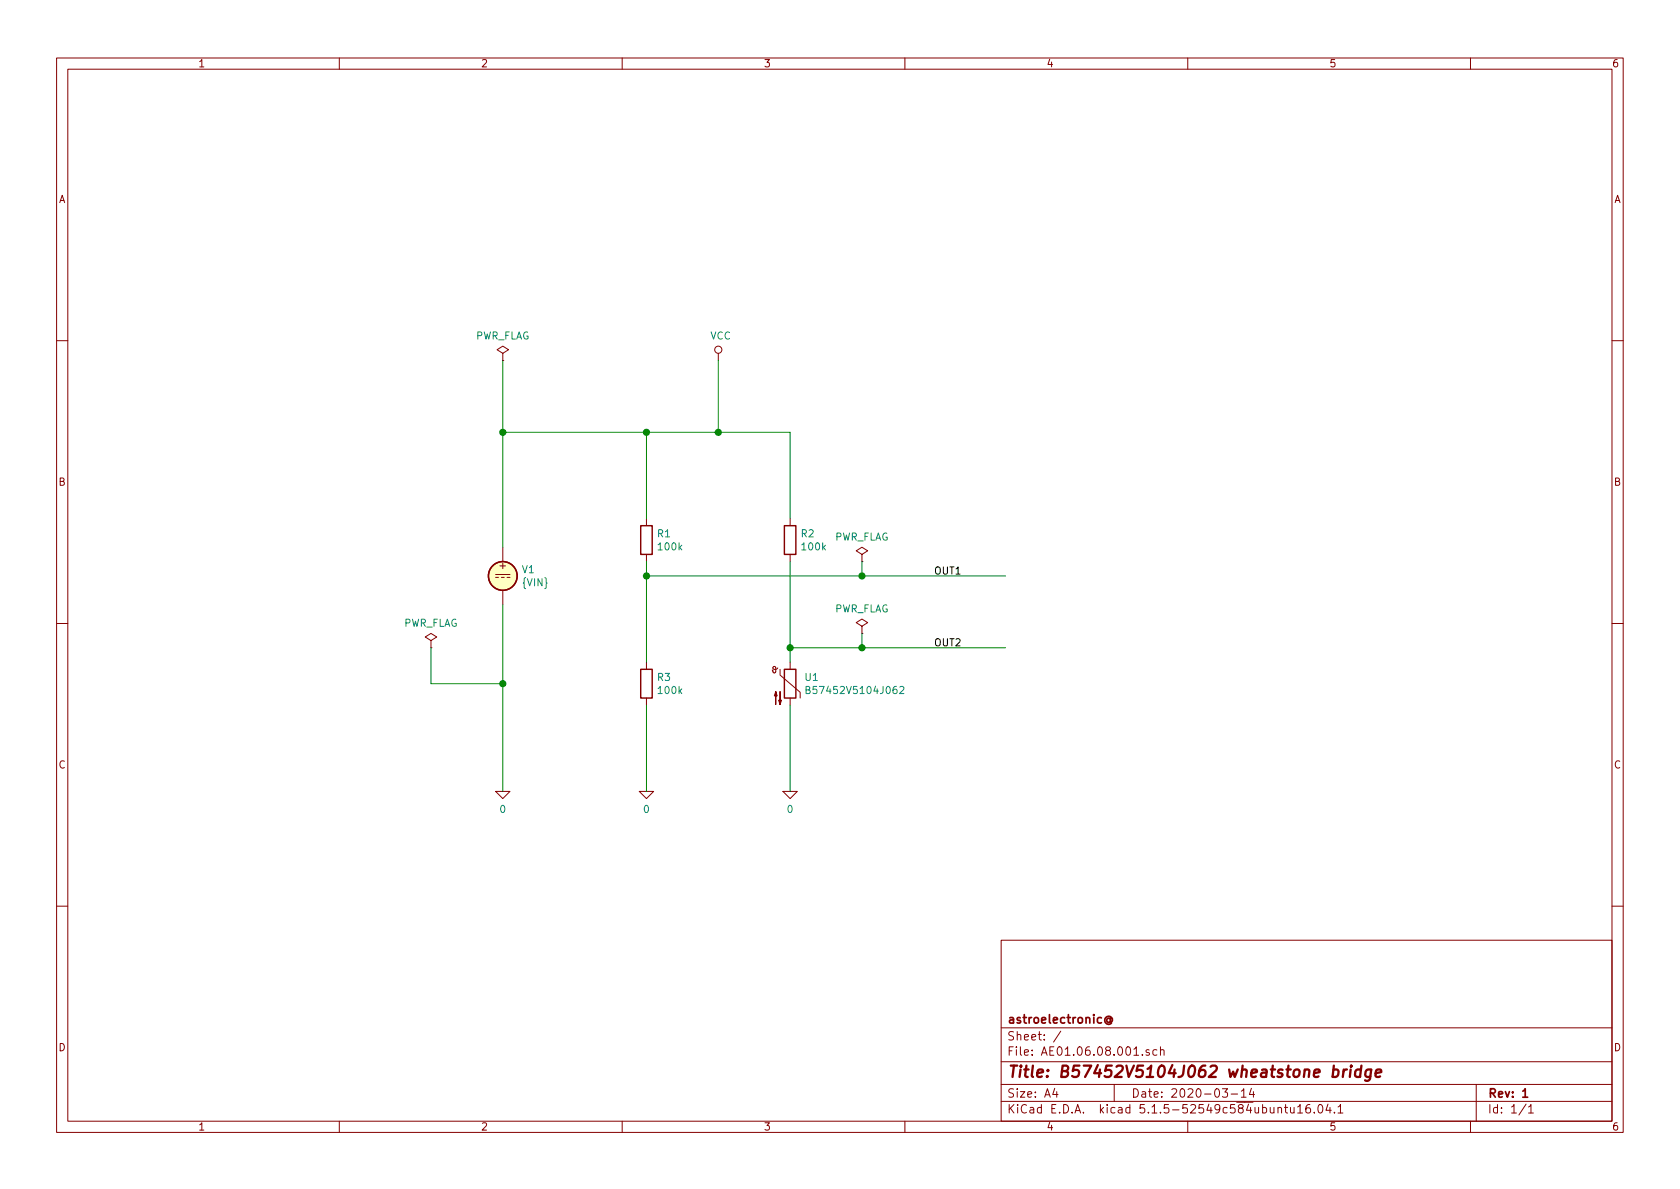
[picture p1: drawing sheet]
EESchema Schematic File Version 4
EELAYER 30 0
EELAYER END
$Descr A4 11693 8268
encoding utf-8
Sheet 1 1
Title "B57452V5104J062 wheatstone bridge"
Date "2020-03-14"
Rev "1"
Comp "astroelectronic@"
Comment1 ""
Comment2 ""
Comment3 ""
Comment4 ""
$EndDescr
$Comp
L Device:Thermistor_NTC U1
U 1 1
P 5500 4750
F 0 "U1" H 5597 4796 50  0000 L CNN
F 1 "B57452V5104J062" H 5597 4705 50  0000 L CNN
F 2 "" H 5500 4800 50  0001 C CNN
F 3 "~" H 5500 4800 50  0001 C CNN
F 4 "X" H 5500 4750 50  0001 C CNN "Spice_Primitive"
F 5 "B57452V5104J062" H 5500 4750 50  0001 C CNN "Spice_Model"
F 6 "Y" H 5500 4750 50  0001 C CNN "Spice_Netlist_Enabled"
F 7 "models/ntc_20130313.lib" H 5500 4750 50  0001 C CNN "Spice_Lib_File"
	1    5500 4750
	1    0    0    -1  
$EndComp
Wire Wire Line
	5500 5500 5500 4900
$Comp
L pspice:0 #GND02
U 1 1
P 5500 5500
F 0 "#GND02" H 5500 5400 50  0001 C CNN
F 1 "0" H 5500 5377 50  0000 C CNN
F 2 "" H 5500 5500 50  0001 C CNN
F 3 "~" H 5500 5500 50  0001 C CNN
	1    5500 5500
	1    0    0    -1  
$EndComp
$Comp
L Device:R R2
U 1 1
P 5500 3750
F 0 "R2" H 5570 3796 50  0000 L CNN
F 1 "100k" H 5570 3705 50  0000 L CNN
F 2 "" V 5430 3750 50  0001 C CNN
F 3 "~" H 5500 3750 50  0001 C CNN
F 4 "R" H 5500 3750 50  0001 C CNN "Spice_Primitive"
F 5 "100k" H 5500 3750 50  0001 C CNN "Spice_Model"
F 6 "Y" H 5500 3750 50  0001 C CNN "Spice_Netlist_Enabled"
	1    5500 3750
	1    0    0    -1  
$EndComp
$Comp
L Device:R R3
U 1 1
P 4500 4750
F 0 "R3" H 4570 4796 50  0000 L CNN
F 1 "100k" H 4570 4705 50  0000 L CNN
F 2 "" V 4430 4750 50  0001 C CNN
F 3 "~" H 4500 4750 50  0001 C CNN
F 4 "R" H 4500 4750 50  0001 C CNN "Spice_Primitive"
F 5 "100k" H 4500 4750 50  0001 C CNN "Spice_Model"
F 6 "Y" H 4500 4750 50  0001 C CNN "Spice_Netlist_Enabled"
	1    4500 4750
	1    0    0    -1  
$EndComp
$Comp
L Device:R R1
U 1 1
P 4500 3750
F 0 "R1" H 4570 3796 50  0000 L CNN
F 1 "100k" H 4570 3705 50  0000 L CNN
F 2 "" V 4430 3750 50  0001 C CNN
F 3 "~" H 4500 3750 50  0001 C CNN
F 4 "R" H 4500 3750 50  0001 C CNN "Spice_Primitive"
F 5 "100k" H 4500 3750 50  0001 C CNN "Spice_Model"
F 6 "Y" H 4500 3750 50  0001 C CNN "Spice_Netlist_Enabled"
	1    4500 3750
	1    0    0    -1  
$EndComp
Wire Wire Line
	4500 5500 4500 4900
$Comp
L pspice:0 #GND01
U 1 1
P 4500 5500
F 0 "#GND01" H 4500 5400 50  0001 C CNN
F 1 "0" H 4500 5377 50  0000 C CNN
F 2 "" H 4500 5500 50  0001 C CNN
F 3 "~" H 4500 5500 50  0001 C CNN
	1    4500 5500
	1    0    0    -1  
$EndComp
Wire Wire Line
	4500 4600 4500 4000
Wire Wire Line
	5500 4600 5500 4500
Wire Wire Line
	4500 3600 4500 3000
Wire Wire Line
	4500 3000 5000 3000
Wire Wire Line
	5500 3000 5500 3600
Wire Wire Line
	5000 3000 5000 2500
Connection ~ 5000 3000
Wire Wire Line
	5000 3000 5500 3000
$Comp
L power:VCC #PWR01
U 1 1
P 5000 2500
F 0 "#PWR01" H 5000 2350 50  0001 C CNN
F 1 "VCC" H 5017 2673 50  0000 C CNN
F 2 "" H 5000 2500 50  0001 C CNN
F 3 "" H 5000 2500 50  0001 C CNN
	1    5000 2500
	1    0    0    -1  
$EndComp
Wire Wire Line
	4500 4000 6000 4000
Connection ~ 4500 4000
Wire Wire Line
	4500 4000 4500 3900
Wire Wire Line
	5500 4500 6000 4500
Connection ~ 5500 4500
Wire Wire Line
	5500 4500 5500 3900
Text Label 6500 4000 0    50   ~ 0
OUT1
Text Label 6500 4500 0    50   ~ 0
OUT2
$Comp
L pspice:0 #GND03
U 1 1
P 3500 5500
F 0 "#GND03" H 3500 5400 50  0001 C CNN
F 1 "0" H 3500 5377 50  0000 C CNN
F 2 "" H 3500 5500 50  0001 C CNN
F 3 "~" H 3500 5500 50  0001 C CNN
	1    3500 5500
	1    0    0    -1  
$EndComp
$Comp
L power:PWR_FLAG #FLG01
U 1 1
P 3500 2500
F 0 "#FLG01" H 3500 2575 50  0001 C CNN
F 1 "PWR_FLAG" H 3500 2673 50  0000 C CNN
F 2 "" H 3500 2500 50  0001 C CNN
F 3 "~" H 3500 2500 50  0001 C CNN
	1    3500 2500
	1    0    0    -1  
$EndComp
$Comp
L power:PWR_FLAG #FLG02
U 1 1
P 3000 4500
F 0 "#FLG02" H 3000 4575 50  0001 C CNN
F 1 "PWR_FLAG" H 3000 4673 50  0000 C CNN
F 2 "" H 3000 4500 50  0001 C CNN
F 3 "~" H 3000 4500 50  0001 C CNN
	1    3000 4500
	1    0    0    -1  
$EndComp
$Comp
L power:PWR_FLAG #FLG03
U 1 1
P 6000 3900
F 0 "#FLG03" H 6000 3975 50  0001 C CNN
F 1 "PWR_FLAG" H 6000 4073 50  0000 C CNN
F 2 "" H 6000 3900 50  0001 C CNN
F 3 "~" H 6000 3900 50  0001 C CNN
	1    6000 3900
	1    0    0    -1  
$EndComp
$Comp
L power:PWR_FLAG #FLG04
U 1 1
P 6000 4400
F 0 "#FLG04" H 6000 4475 50  0001 C CNN
F 1 "PWR_FLAG" H 6000 4573 50  0000 C CNN
F 2 "" H 6000 4400 50  0001 C CNN
F 3 "~" H 6000 4400 50  0001 C CNN
	1    6000 4400
	1    0    0    -1  
$EndComp
Wire Wire Line
	6000 4500 6000 4400
Connection ~ 6000 4500
Wire Wire Line
	6000 4500 7000 4500
Wire Wire Line
	6000 4000 6000 3900
Connection ~ 6000 4000
Wire Wire Line
	6000 4000 7000 4000
$Comp
L Simulation_SPICE:VDC V1
U 1 1
P 3500 4000
F 0 "V1" H 3630 4046 50  0000 L CNN
F 1 "{VIN}" H 3630 3955 50  0000 L CNN
F 2 "" H 3500 4000 50  0001 C CNN
F 3 "~" H 3500 4000 50  0001 C CNN
F 4 "Y" H 3500 4000 50  0001 L CNN "Spice_Netlist_Enabled"
F 5 "V" H 3500 4000 50  0001 L CNN "Spice_Primitive"
	1    3500 4000
	1    0    0    -1  
$EndComp
Wire Wire Line
	3500 3800 3500 3000
Wire Wire Line
	3500 3000 4500 3000
Connection ~ 4500 3000
Wire Wire Line
	3500 3000 3500 2500
Connection ~ 3500 3000
Wire Wire Line
	3500 5500 3500 4750
Wire Wire Line
	3000 4500 3000 4750
Wire Wire Line
	3000 4750 3500 4750
Connection ~ 3500 4750
Wire Wire Line
	3500 4750 3500 4200
$EndSCHEMATC
